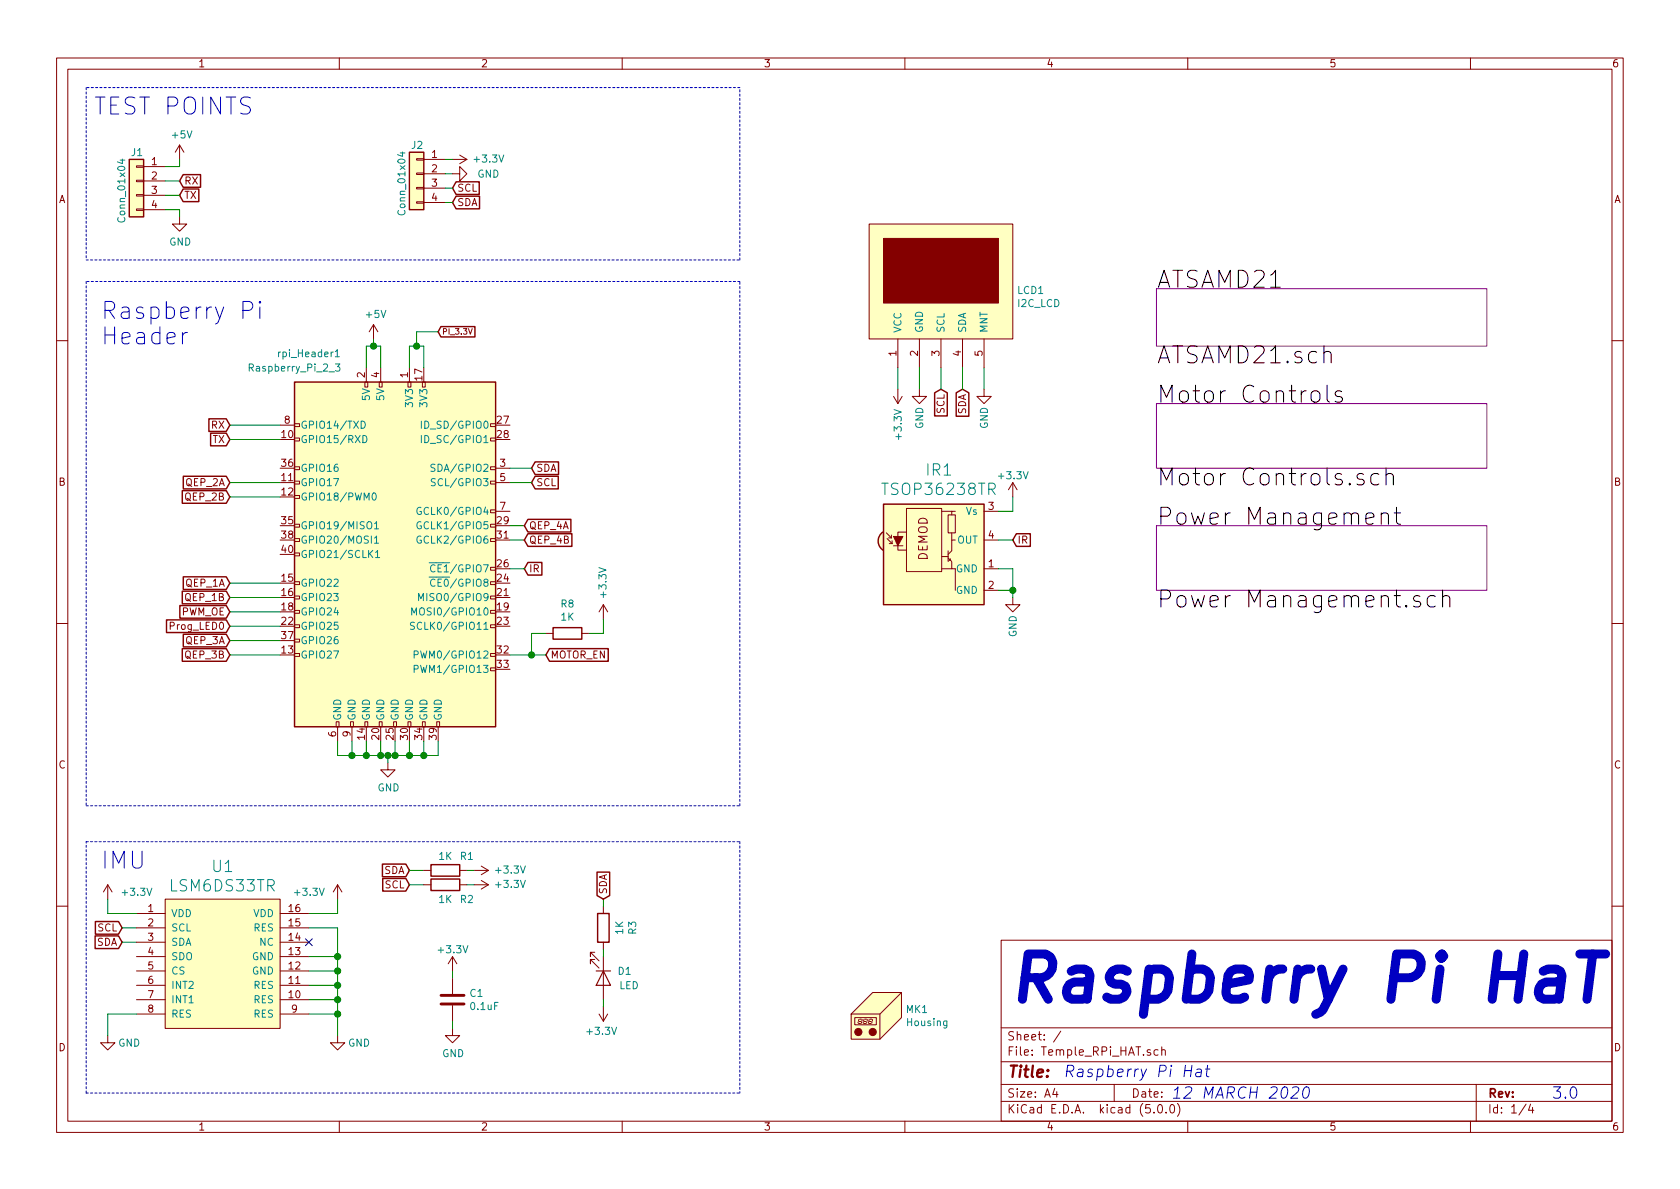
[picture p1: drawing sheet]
EESchema Schematic File Version 4
LIBS:Temple_RPi_HAT-cache
EELAYER 26 0
EELAYER END
$Descr A4 11693 8268
encoding utf-8
Sheet 1 4
Title ""
Date ""
Rev ""
Comp ""
Comment1 ""
Comment2 ""
Comment3 ""
Comment4 ""
$EndDescr
$Comp
L Connector:Raspberry_Pi_2_3 rpi_Header1
U 1 1
P 2750 3850
F 0 "rpi_Header1" H 2150 5250 50  0000 C CNN
F 1 "Raspberry_Pi_2_3" H 2050 5150 50  0000 C CNN
F 2 "TEST:RaspberryPi_No Holes" H 2750 3850 50  0001 C CNN
F 3 "https://www.raspberrypi.org/documentation/hardware/raspberrypi/schematics/rpi_SCH_3bplus_1p0_reduced.pdf" H 2750 3850 50  0001 C CNN
	1    2750 3850
	1    0    0    -1  
$EndComp
$Comp
L Mechanical:Housing MK1
U 1 1
P 6150 7050
F 0 "MK1" H 6303 7084 50  0000 L CNN
F 1 "Housing" H 6303 6993 50  0000 L CNN
F 2 "TEST:BeagleBoneBlue_Extended_2cm" H 6200 7100 50  0001 C CNN
F 3 "" H 6200 7100 50  0001 C CNN
	1    6150 7050
	1    0    0    -1  
$EndComp
$Comp
L power:+5V #PWR05
U 1 1
P 2600 2350
F 0 "#PWR05" H 2600 2200 50  0001 C CNN
F 1 "+5V" H 2615 2523 50  0000 C CNN
F 2 "" H 2600 2350 50  0001 C CNN
F 3 "" H 2600 2350 50  0001 C CNN
	1    2600 2350
	1    0    0    -1  
$EndComp
$Comp
L power:GND #PWR06
U 1 1
P 2700 5300
F 0 "#PWR06" H 2700 5050 50  0001 C CNN
F 1 "GND" H 2705 5127 50  0000 C CNN
F 2 "" H 2700 5300 50  0001 C CNN
F 3 "" H 2700 5300 50  0001 C CNN
	1    2700 5300
	1    0    0    -1  
$EndComp
Wire Wire Line
	2700 5300 2700 5250
Wire Wire Line
	2700 5250 2650 5250
Wire Wire Line
	2350 5250 2350 5150
Wire Wire Line
	2700 5250 2750 5250
Wire Wire Line
	3050 5250 3050 5150
Connection ~ 2700 5250
Wire Wire Line
	2950 5150 2950 5250
Connection ~ 2950 5250
Wire Wire Line
	2950 5250 3050 5250
Wire Wire Line
	2850 5150 2850 5250
Connection ~ 2850 5250
Wire Wire Line
	2850 5250 2950 5250
Wire Wire Line
	2750 5150 2750 5250
Connection ~ 2750 5250
Wire Wire Line
	2750 5250 2850 5250
Wire Wire Line
	2650 5150 2650 5250
Connection ~ 2650 5250
Wire Wire Line
	2650 5250 2550 5250
Wire Wire Line
	2550 5150 2550 5250
Connection ~ 2550 5250
Wire Wire Line
	2550 5250 2450 5250
Wire Wire Line
	2450 5150 2450 5250
Connection ~ 2450 5250
Wire Wire Line
	2450 5250 2350 5250
Wire Wire Line
	2550 2550 2550 2400
Wire Wire Line
	2550 2400 2600 2400
Wire Wire Line
	2600 2400 2600 2350
Wire Wire Line
	2650 2550 2650 2400
Wire Wire Line
	2650 2400 2600 2400
Connection ~ 2600 2400
Wire Wire Line
	2850 2400 2900 2400
Wire Wire Line
	2950 2550 2950 2400
Wire Wire Line
	2950 2400 2900 2400
Connection ~ 2900 2400
Wire Wire Line
	2850 2400 2850 2550
Text GLabel 3700 3250 2    50   Input ~ 0
SDA
Text GLabel 3700 3350 2    50   Input ~ 0
SCL
Wire Wire Line
	3700 3250 3550 3250
Wire Wire Line
	3550 3350 3700 3350
Text GLabel 1600 3350 0    50   Input ~ 0
QEP_2A
Text GLabel 1600 3450 0    50   Input ~ 0
QEP_2B
Text GLabel 1600 4150 0    50   Input ~ 0
QEP_1B
Text GLabel 1600 4050 0    50   Input ~ 0
QEP_1A
Text Notes 8150 7650 0    79   Italic 0
12 MARCH 2020
Text Notes 7400 7500 0    79   Italic 0
Raspberry Pi Hat
Text Notes 10800 7650 0    79   ~ 0
3.0
Text Notes 7000 7000 0    315  Italic 63
Raspberry Pi HaT
Text GLabel 3150 1400 2    50   Input ~ 0
SDA
Text GLabel 3150 1300 2    50   Input ~ 0
SCL
$Comp
L power:+3.3V #PWR07
U 1 1
P 3150 1100
F 0 "#PWR07" H 3150 950 50  0001 C CNN
F 1 "+3.3V" V 3150 1350 50  0000 C CNN
F 2 "" H 3150 1100 50  0001 C CNN
F 3 "" H 3150 1100 50  0001 C CNN
	1    3150 1100
	0    1    -1   0   
$EndComp
$Comp
L power:+3.3V #PWR03
U 1 1
P 750 6250
F 0 "#PWR03" H 750 6100 50  0001 C CNN
F 1 "+3.3V" H 950 6300 50  0000 C CNN
F 2 "" H 750 6250 50  0001 C CNN
F 3 "" H 750 6250 50  0001 C CNN
	1    750  6250
	1    0    0    -1  
$EndComp
Text GLabel 850  6550 0    50   Input ~ 0
SDA
Text GLabel 850  6450 0    50   Input ~ 0
SCL
Wire Wire Line
	950  6550 850  6550
Wire Wire Line
	850  6450 950  6450
$Comp
L power:GND #PWR04
U 1 1
P 2350 7200
F 0 "#PWR04" H 2350 6950 50  0001 C CNN
F 1 "GND" H 2500 7150 50  0000 C CNN
F 2 "" H 2350 7200 50  0001 C CNN
F 3 "" H 2350 7200 50  0001 C CNN
	1    2350 7200
	1    0    0    -1  
$EndComp
Wire Wire Line
	3650 3650 3550 3650
Wire Wire Line
	3650 3750 3550 3750
Wire Notes Line
	5150 5850 5150 7600
Wire Notes Line
	600  7600 600  5850
Text Notes 700  6050 0    118  ~ 0
IMU
Text Notes 700  2400 0    118  ~ 0
Raspberry Pi \nHeader
Text GLabel 1600 4450 0    50   Input ~ 0
QEP_3A
Text GLabel 1600 4550 0    50   Input ~ 0
QEP_3B
$Comp
L Connector_Generic:Conn_01x04 J2
U 1 1
P 2900 1200
F 0 "J2" H 2850 1400 50  0000 L CNN
F 1 "Conn_01x04" V 3000 900 50  0000 L CNN
F 2 "Pin_Headers:Pin_Header_Straight_1x04_Pitch2.54mm" H 2900 1200 50  0001 C CNN
F 3 "~" H 2900 1200 50  0001 C CNN
	1    2900 1200
	-1   0    0    -1  
$EndComp
Wire Wire Line
	3150 1400 3100 1400
Wire Wire Line
	3150 1300 3100 1300
Wire Wire Line
	3150 1200 3100 1200
Wire Wire Line
	3100 1100 3150 1100
Text GLabel 2850 6050 0    50   Input ~ 0
SDA
Text GLabel 2850 6150 0    50   Input ~ 0
SCL
Wire Wire Line
	2950 6050 2850 6050
Wire Wire Line
	2850 6150 2950 6150
$Comp
L power:+3.3V #PWR011
U 1 1
P 3300 6050
F 0 "#PWR011" H 3300 5900 50  0001 C CNN
F 1 "+3.3V" V 3300 6300 50  0000 C CNN
F 2 "" H 3300 6050 50  0001 C CNN
F 3 "" H 3300 6050 50  0001 C CNN
	1    3300 6050
	0    1    -1   0   
$EndComp
$Comp
L Device:R R1
U 1 1
P 3100 6050
F 0 "R1" V 3000 5900 50  0000 C CNN
F 1 "1K" V 3000 6050 50  0000 C CNN
F 2 "Resistors_SMD:R_0603" V 3030 6050 50  0001 C CNN
F 3 "~" H 3100 6050 50  0001 C CNN
	1    3100 6050
	0    -1   1    0   
$EndComp
Wire Wire Line
	3250 6050 3300 6050
$Comp
L power:+3.3V #PWR012
U 1 1
P 3300 6150
F 0 "#PWR012" H 3300 6000 50  0001 C CNN
F 1 "+3.3V" V 3300 6400 50  0000 C CNN
F 2 "" H 3300 6150 50  0001 C CNN
F 3 "" H 3300 6150 50  0001 C CNN
	1    3300 6150
	0    1    -1   0   
$EndComp
$Comp
L Device:R R2
U 1 1
P 3100 6150
F 0 "R2" V 3200 6000 50  0000 C CNN
F 1 "1K" V 3200 6150 50  0000 C CNN
F 2 "Resistors_SMD:R_0603" V 3030 6150 50  0001 C CNN
F 3 "~" H 3100 6150 50  0001 C CNN
	1    3100 6150
	0    -1   1    0   
$EndComp
Wire Wire Line
	3250 6150 3300 6150
$Comp
L power:GND #PWR08
U 1 1
P 3150 1200
F 0 "#PWR08" H 3150 950 50  0001 C CNN
F 1 "GND" V 3150 950 50  0000 C CNN
F 2 "" H 3150 1200 50  0001 C CNN
F 3 "" H 3150 1200 50  0001 C CNN
	1    3150 1200
	0    -1   1    0   
$EndComp
Text GLabel 3650 3950 2    50   Input ~ 0
IR
$Sheet
S 8050 3650 2300 450 
U 5C6CBF2A
F0 "Power Management" 118
F1 "Power Management.sch" 118
$EndSheet
Text GLabel 3050 2300 2    39   Input ~ 0
PI_3.3V
Wire Wire Line
	2900 2300 3050 2300
Wire Wire Line
	2900 2300 2900 2400
$Sheet
S 8050 2800 2300 450 
U 5C9AFA46
F0 "Motor Controls" 118
F1 "Motor Controls.sch" 118
$EndSheet
$Comp
L Connector_Generic:Conn_01x04 J1
U 1 1
P 950 1250
F 0 "J1" H 900 1450 50  0000 L CNN
F 1 "Conn_01x04" V 1050 950 50  0000 L CNN
F 2 "Pin_Headers:Pin_Header_Straight_1x04_Pitch2.54mm" H 950 1250 50  0001 C CNN
F 3 "~" H 950 1250 50  0001 C CNN
	1    950  1250
	-1   0    0    -1  
$EndComp
$Comp
L power:+5V #PWR01
U 1 1
P 1250 1100
F 0 "#PWR01" H 1250 950 50  0001 C CNN
F 1 "+5V" H 1265 1273 50  0000 C CNN
F 2 "" H 1250 1100 50  0001 C CNN
F 3 "" H 1250 1100 50  0001 C CNN
	1    1250 1100
	1    0    0    -1  
$EndComp
$Comp
L power:GND #PWR02
U 1 1
P 1250 1500
F 0 "#PWR02" H 1250 1250 50  0001 C CNN
F 1 "GND" H 1255 1327 50  0000 C CNN
F 2 "" H 1250 1500 50  0001 C CNN
F 3 "" H 1250 1500 50  0001 C CNN
	1    1250 1500
	1    0    0    -1  
$EndComp
Text GLabel 1250 1250 2    50   Input ~ 0
RX
Text GLabel 1250 1350 2    50   Input ~ 0
TX
Wire Wire Line
	1250 1350 1150 1350
Wire Wire Line
	1150 1450 1250 1450
Wire Wire Line
	1250 1450 1250 1500
Wire Wire Line
	1150 1250 1250 1250
Wire Wire Line
	1150 1150 1250 1150
Wire Wire Line
	1250 1150 1250 1100
Wire Wire Line
	1600 4050 1950 4050
Wire Wire Line
	1600 4150 1950 4150
Wire Wire Line
	1600 3450 1950 3450
Wire Wire Line
	1600 3350 1950 3350
Wire Notes Line
	5150 5600 5150 1950
Wire Notes Line
	5150 1950 600  1950
Wire Notes Line
	600  1950 600  5600
Wire Notes Line
	600  5600 5150 5600
Wire Notes Line
	5150 1800 5150 600 
Wire Notes Line
	5150 600  600  600 
Wire Notes Line
	600  600  600  1800
Wire Notes Line
	600  1800 5150 1800
Text Notes 650  800  0    118  ~ 0
TEST POINTS
Text GLabel 3650 3650 2    50   Input ~ 0
QEP_4A
Text GLabel 3650 3750 2    50   Input ~ 0
QEP_4B
Text GLabel 1600 2950 0    50   Input ~ 0
RX
Text GLabel 1600 3050 0    50   Input ~ 0
TX
Text GLabel 1600 4350 0    50   Input ~ 0
Prog_LED0
Text GLabel 1600 4250 0    50   Input ~ 0
PWM_OE
Wire Wire Line
	1600 4250 1950 4250
Wire Wire Line
	1600 4350 1950 4350
Wire Wire Line
	1600 4450 1950 4450
Wire Wire Line
	1950 4550 1600 4550
Wire Wire Line
	1600 2950 1950 2950
Wire Wire Line
	1600 3050 1950 3050
Wire Wire Line
	3650 3950 3550 3950
$Comp
L power:GND #PWR010
U 1 1
P 3150 7150
F 0 "#PWR010" H 3150 6900 50  0001 C CNN
F 1 "GND" H 3155 6977 50  0000 C CNN
F 2 "" H 3150 7150 50  0001 C CNN
F 3 "" H 3150 7150 50  0001 C CNN
	1    3150 7150
	1    0    0    -1  
$EndComp
$Comp
L power:+3.3V #PWR09
U 1 1
P 3150 6750
F 0 "#PWR09" H 3150 6600 50  0001 C CNN
F 1 "+3.3V" H 3150 6900 50  0000 C CNN
F 2 "" H 3150 6750 50  0001 C CNN
F 3 "" H 3150 6750 50  0001 C CNN
	1    3150 6750
	-1   0    0    -1  
$EndComp
$Comp
L Device:C C1
U 1 1
P 3150 6950
F 0 "C1" H 3265 6996 50  0000 L CNN
F 1 "0.1uF" H 3265 6905 50  0000 L CNN
F 2 "Capacitors_SMD:C_0603" H 3188 6800 50  0001 C CNN
F 3 "~" H 3150 6950 50  0001 C CNN
	1    3150 6950
	1    0    0    -1  
$EndComp
Wire Wire Line
	3150 7150 3150 7100
Wire Wire Line
	3150 6800 3150 6750
$Comp
L ALS31313:TSOP36238TR IR1
U 1 1
P 6500 3600
F 0 "IR1" H 6537 3941 79  0000 C CNN
F 1 "TSOP36238TR" H 6537 3806 79  0000 C CNN
F 2 "TEST:TSOP36238TR" H 6500 3600 79  0001 C CNN
F 3 "" H 6500 3600 79  0001 C CNN
F 4 "C84617" H 6500 3600 50  0001 C CNN "LCSC"
F 5 "Vishay" H 6500 3600 50  0001 C CNN "Manufacturer"
F 6 "TSOP36238TR" H 6500 3600 50  0001 C CNN "MPN"
F 7 "1.35" H 6500 3600 50  0001 C CNN "LCSC Cost QTY 1"
	1    6500 3600
	1    0    0    -1  
$EndComp
$Comp
L ALS31313:I2C_LCD LCD1
U 1 1
P 6550 2100
F 0 "LCD1" H 7078 2190 50  0000 L CNN
F 1 "I2C_LCD" H 7078 2099 50  0000 L CNN
F 2 "TEST:SSD1306_NO_BOTTOM_SILK_NO_MOUNT" H 6550 2100 50  0001 C CNN
F 3 "" H 6550 2100 50  0001 C CNN
	1    6550 2100
	1    0    0    -1  
$EndComp
$Comp
L power:+3.3V #PWR014
U 1 1
P 6250 2700
F 0 "#PWR014" H 6250 2550 50  0001 C CNN
F 1 "+3.3V" V 6250 2950 50  0000 C CNN
F 2 "" H 6250 2700 50  0001 C CNN
F 3 "" H 6250 2700 50  0001 C CNN
	1    6250 2700
	1    0    0    1   
$EndComp
$Comp
L power:GND #PWR015
U 1 1
P 6400 2700
F 0 "#PWR015" H 6400 2450 50  0001 C CNN
F 1 "GND" V 6400 2500 50  0000 C CNN
F 2 "" H 6400 2700 50  0001 C CNN
F 3 "" H 6400 2700 50  0001 C CNN
	1    6400 2700
	1    0    0    -1  
$EndComp
Text GLabel 6550 2700 3    50   Input ~ 0
SCL
Text GLabel 6700 2700 3    50   Input ~ 0
SDA
$Comp
L power:GND #PWR018
U 1 1
P 6850 2700
F 0 "#PWR018" H 6850 2450 50  0001 C CNN
F 1 "GND" V 6850 2500 50  0000 C CNN
F 2 "" H 6850 2700 50  0001 C CNN
F 3 "" H 6850 2700 50  0001 C CNN
	1    6850 2700
	1    0    0    -1  
$EndComp
Wire Wire Line
	6850 2700 6850 2550
Wire Wire Line
	6700 2700 6700 2550
Wire Wire Line
	6550 2700 6550 2550
Wire Wire Line
	6400 2700 6400 2550
Wire Wire Line
	6250 2700 6250 2550
$Comp
L power:+3.3V #PWR013
U 1 1
P 4200 7000
AR Path="/5EBB680E" Ref="#PWR013"  Part="1" 
AR Path="/5C6CBF2A/5EBB680E" Ref="#PWR?"  Part="1" 
F 0 "#PWR013" H 4200 6850 50  0001 C CNN
F 1 "+3.3V" H 4215 7173 50  0000 C CNN
F 2 "" H 4200 7000 50  0001 C CNN
F 3 "" H 4200 7000 50  0001 C CNN
	1    4200 7000
	-1   0    0    1   
$EndComp
$Comp
L Device:LED D1
U 1 1
P 4200 6800
AR Path="/5EBB6814" Ref="D1"  Part="1" 
AR Path="/5C6CBF2A/5EBB6814" Ref="D?"  Part="1" 
F 0 "D1" V 4150 7000 50  0000 R CNN
F 1 "LED" V 4250 7050 50  0000 R CNN
F 2 "LEDs:LED_0805" H 4200 6800 50  0001 C CNN
F 3 "~" H 4200 6800 50  0001 C CNN
	1    4200 6800
	0    1    1    0   
$EndComp
$Comp
L Device:R R3
U 1 1
P 4200 6450
AR Path="/5EBB681B" Ref="R3"  Part="1" 
AR Path="/5C6CBF2A/5EBB681B" Ref="R?"  Part="1" 
F 0 "R3" V 3993 6450 50  0000 C CNN
F 1 "1K" V 4084 6450 50  0000 C CNN
F 2 "Resistors_SMD:R_0603" V 4130 6450 50  0001 C CNN
F 3 "~" H 4200 6450 50  0001 C CNN
	1    4200 6450
	-1   0    0    1   
$EndComp
Wire Wire Line
	4200 6300 4200 6250
Wire Wire Line
	4200 6650 4200 6600
Wire Wire Line
	4200 7000 4200 6950
Text GLabel 4200 6250 1    50   Input ~ 0
SDA
Wire Notes Line
	600  7600 5150 7600
Wire Notes Line
	600  5850 5150 5850
Text GLabel 7050 3750 2    50   Input ~ 0
IR
Wire Wire Line
	7050 3750 6950 3750
$Comp
L power:GND #PWR0103
U 1 1
P 7050 4150
F 0 "#PWR0103" H 7050 3900 50  0001 C CNN
F 1 "GND" V 7050 3950 50  0000 C CNN
F 2 "" H 7050 4150 50  0001 C CNN
F 3 "" H 7050 4150 50  0001 C CNN
	1    7050 4150
	1    0    0    -1  
$EndComp
Wire Wire Line
	7050 4150 7050 4100
Wire Wire Line
	7050 3950 6950 3950
Wire Wire Line
	6950 4100 7050 4100
Connection ~ 7050 4100
Wire Wire Line
	7050 4100 7050 3950
$Comp
L power:+3.3V #PWR0104
U 1 1
P 7050 3450
F 0 "#PWR0104" H 7050 3300 50  0001 C CNN
F 1 "+3.3V" H 7050 3600 50  0000 C CNN
F 2 "" H 7050 3450 50  0001 C CNN
F 3 "" H 7050 3450 50  0001 C CNN
	1    7050 3450
	-1   0    0    -1  
$EndComp
Wire Wire Line
	7050 3450 7050 3550
Wire Wire Line
	7050 3550 6950 3550
$Sheet
S 8050 2000 2300 400 
U 5E7276EE
F0 "ATSAMD21" 118
F1 "ATSAMD21.sch" 118
$EndSheet
Text GLabel 3800 4550 2    50   Input ~ 0
MOTOR_EN
$Comp
L Device:R R8
U 1 1
P 3950 4400
AR Path="/5E8AD2A6" Ref="R8"  Part="1" 
AR Path="/5C6CBF2A/5E8AD2A6" Ref="R?"  Part="1" 
F 0 "R8" V 3743 4400 50  0000 C CNN
F 1 "1K" V 3834 4400 50  0000 C CNN
F 2 "Resistors_SMD:R_0603" V 3880 4400 50  0001 C CNN
F 3 "~" H 3950 4400 50  0001 C CNN
	1    3950 4400
	0    1    1    0   
$EndComp
$Comp
L power:+3.3V #PWR0121
U 1 1
P 4200 4300
F 0 "#PWR0121" H 4200 4150 50  0001 C CNN
F 1 "+3.3V" V 4200 4550 50  0000 C CNN
F 2 "" H 4200 4300 50  0001 C CNN
F 3 "" H 4200 4300 50  0001 C CNN
	1    4200 4300
	-1   0    0    -1  
$EndComp
Wire Wire Line
	3800 4400 3700 4400
Wire Wire Line
	3700 4400 3700 4550
Wire Wire Line
	3700 4550 3800 4550
Wire Wire Line
	3700 4550 3550 4550
Connection ~ 3700 4550
Wire Wire Line
	4100 4400 4200 4400
Wire Wire Line
	4200 4400 4200 4300
$Comp
L ALS31313:LSM6DS33TR U1
U 1 1
P 1500 6800
F 0 "U1" H 1550 7581 79  0000 C CNN
F 1 "LSM6DS33TR" H 1550 7446 79  0000 C CNN
F 2 "TEST:LSM6DS33TR" H 1800 6700 79  0001 C CNN
F 3 "" H 1800 6700 79  0001 C CNN
	1    1500 6800
	1    0    0    -1  
$EndComp
Wire Wire Line
	750  6250 750  6350
Wire Wire Line
	750  6350 950  6350
$Comp
L power:+3.3V #PWR0127
U 1 1
P 2350 6250
F 0 "#PWR0127" H 2350 6100 50  0001 C CNN
F 1 "+3.3V" H 2550 6300 50  0000 C CNN
F 2 "" H 2350 6250 50  0001 C CNN
F 3 "" H 2350 6250 50  0001 C CNN
	1    2350 6250
	-1   0    0    -1  
$EndComp
Wire Wire Line
	2350 6250 2350 6350
Wire Wire Line
	2350 6350 2150 6350
Wire Wire Line
	2150 6450 2350 6450
Wire Wire Line
	2350 6450 2350 6650
NoConn ~ 2150 6550
Wire Wire Line
	2150 6650 2350 6650
Connection ~ 2350 6650
Wire Wire Line
	2350 6650 2350 6750
Wire Wire Line
	2350 6750 2150 6750
Connection ~ 2350 6750
Wire Wire Line
	2350 6750 2350 6850
Wire Wire Line
	2150 6850 2350 6850
Connection ~ 2350 6850
Wire Wire Line
	2350 6850 2350 6950
Wire Wire Line
	2350 6950 2150 6950
Connection ~ 2350 6950
Wire Wire Line
	2350 6950 2350 7050
Wire Wire Line
	2150 7050 2350 7050
Connection ~ 2350 7050
Wire Wire Line
	2350 7050 2350 7200
$Comp
L power:GND #PWR0128
U 1 1
P 750 7200
F 0 "#PWR0128" H 750 6950 50  0001 C CNN
F 1 "GND" H 600 7150 50  0000 C CNN
F 2 "" H 750 7200 50  0001 C CNN
F 3 "" H 750 7200 50  0001 C CNN
	1    750  7200
	-1   0    0    -1  
$EndComp
Wire Wire Line
	950  7050 750  7050
Wire Wire Line
	750  7050 750  7200
$EndSCHEMATC
